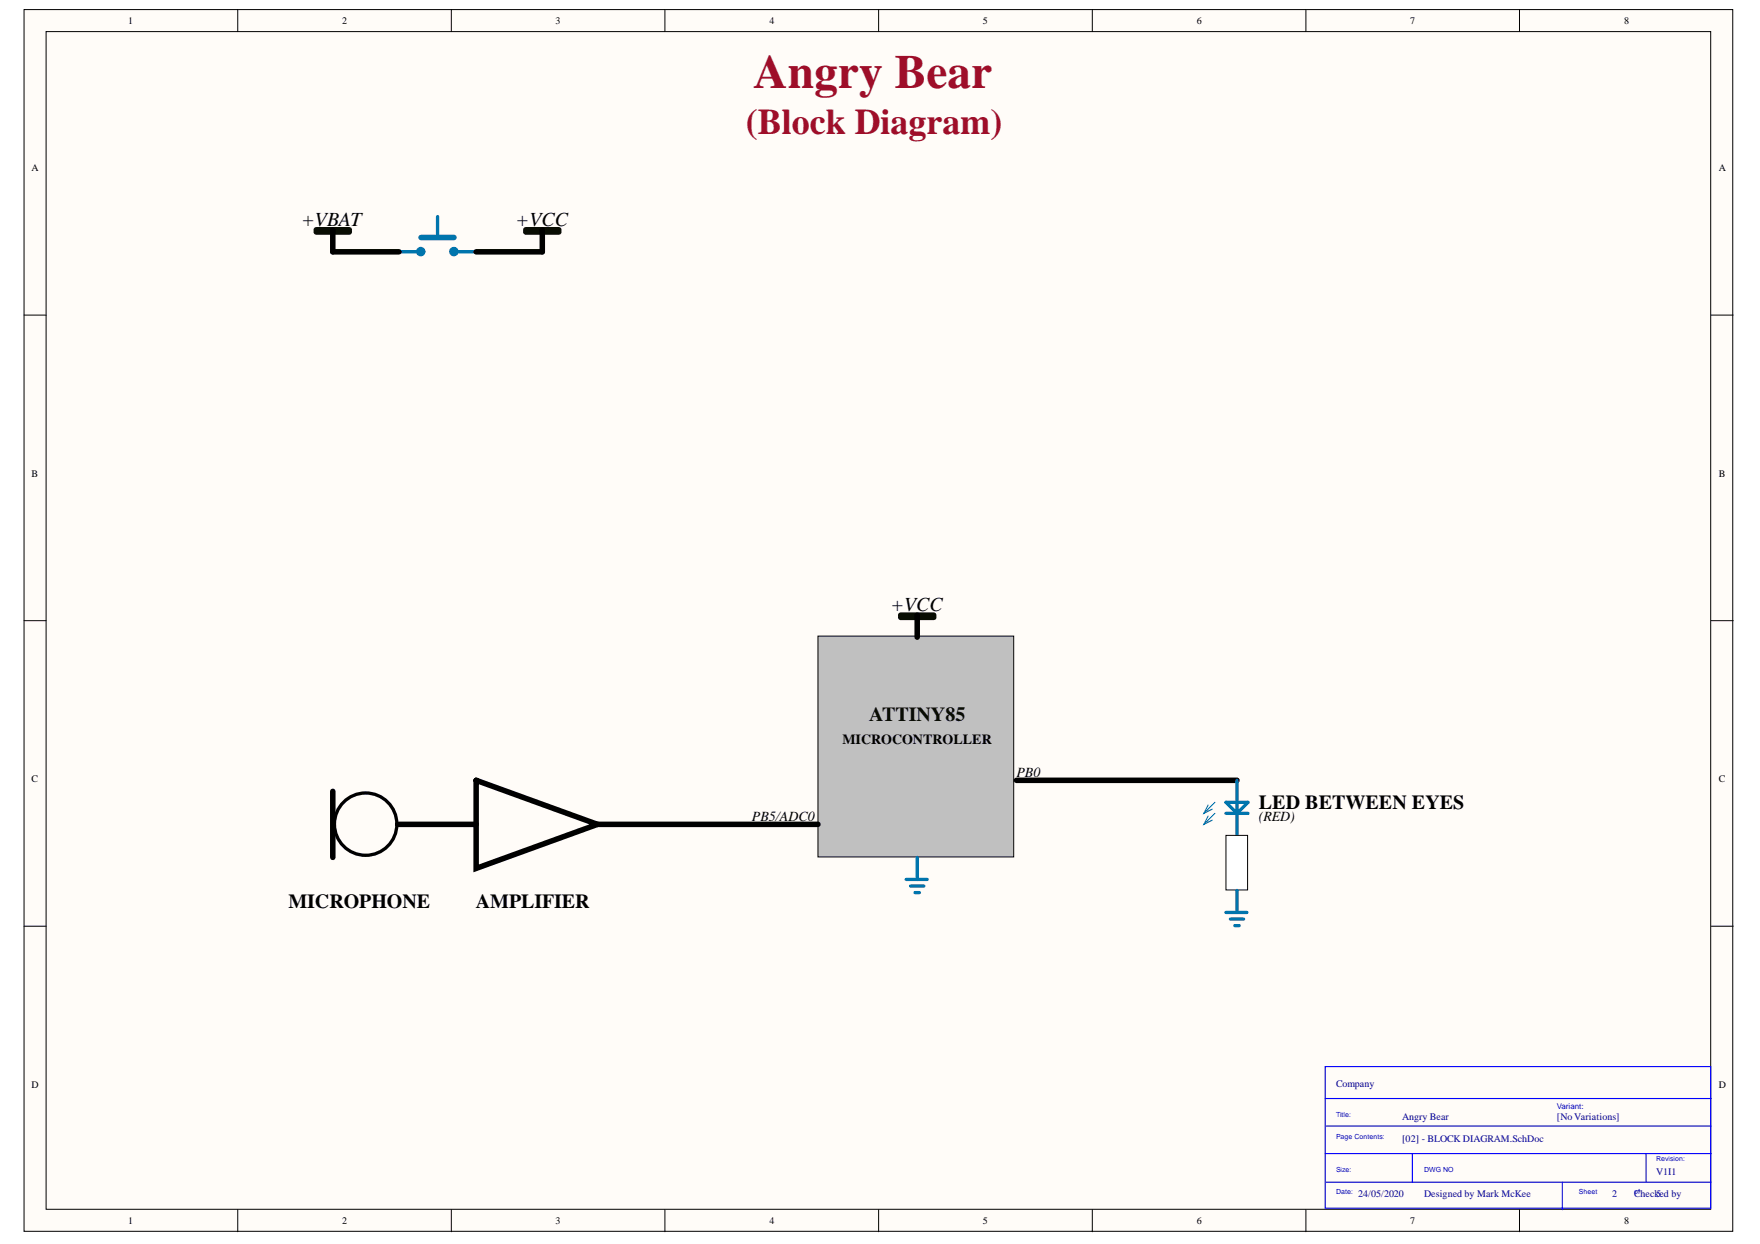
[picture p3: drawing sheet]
<svg xmlns="http://www.w3.org/2000/svg" width="297mm" height="210mm" viewBox="0 0 297 210" stroke-linecap="round" stroke-linejoin="round" font-family="sans-serif">
<g fill="#fffcf8" stroke="#000" stroke-width=".17">
<path d="M4.1 1.6h288.3v206.2h-288.3z"/>
<path d="M7.8 5.3h280.9v198.7h-280.9z"/>
</g>
<g fill="none" stroke="#000" stroke-width=".17">
<path d="M40.1 1.6v3.7M76.2 1.6v3.7M112.2 1.6v3.7M148.3 1.6v3.7M184.4 1.6v3.7M220.4 1.6v3.7M256.4 1.6v3.7M4.1 53.2h3.7M288.8 53.2h3.7M4.1 104.7h3.7M288.8 104.7h3.7M4.1 156.3h3.7"/>
<path d="M288.8 156.3h3.7M40.1 204.1v3.7M76.2 204.1v3.7M112.2 204.1v3.7M148.3 204.1v3.7M184.4 204.1v3.7M220.4 204.1v3.7M256.4 204.1v3.7"/>
</g>
<path d="M223.7 180h65v23.9h-65zM223.7 185.4h65.1M223.7 194.6h65.1M223.8 199.5h65M223.8 190h65M238.4 194.6v4.9M263.7 199.5v4.6M277.8 194.6v4.9" fill="none" stroke="#00f" stroke-width=".19"/>
<path d="M138.1 107.3h33v37.3h-33z" fill="#c0c0c0" stroke="#000" stroke-width=".17"/>
<path d="M71.1 40.1h5.5" fill="none" stroke="#0075ad" stroke-width=".93"/>
<path d="M73.8 36.5v3.6M67.3 42.5h3.8M76.6 42.5h3.8M206.9 137.2h3.7M206.9 135.4h3.7l-1.8 1.8zM208.8 131.7v9.3M152.9 148.4h3.6M153.7 149.5h2.2M154.4 150.6h.8M154.8 144.7v3.7" fill="none" stroke="#0075ad" stroke-width=".56"/>
<g fill="#0075ad" stroke="#0075ad" stroke-width=".56">
<circle cx="71" cy="42.5" r=".52"/>
<circle cx="76.6" cy="42.5" r=".52"/>
</g>
<path d="M154.8 103.8v3.7M80.4 131.7l20.4 7.4-20.4 7.4zM100.8 139.1h37.3M171.5 131.7h37.3" fill="none" stroke="#000" stroke-width=".93"/>
<path d="M152 103.8h5.6M152 104.2h5.6" fill="none" stroke="#080d02" stroke-width=".93"/>
<path d="M203.9 135.8l-.7 1.4 1.4-.7M203.9 137.7l-.7 1.4 1.4-.7M205 135.4l-1.8 1.8M205 137.2l-1.8 1.9" fill="none" stroke="#0075ad" stroke-width=".19"/>
<path d="M206.9 141h3.7v9.2h-3.7z" fill="#fff" stroke="#000" stroke-width=".17"/>
<path d="M206.9 154h3.5M207.7 155.1h2.2M208.4 156.2h.7M208.8 150.2v3.8" fill="none" stroke="#0075ad" stroke-width=".56"/>
<path d="M56.2 38.8v3.7h11.1M91.5 38.8v3.7h-11.1M56.2 133.5v11.2M67.3 139.1h13.1" fill="none" stroke="#000" stroke-width=".93"/>
<circle cx="61.7" cy="139.1" r="5.3" fill="none" stroke="#000" stroke-width=".56"/>
<path d="M53.4 38.8h5.6M53.4 39.1h5.6M88.7 38.8h5.6M88.7 39.1h5.6" fill="none" stroke="#080d02" stroke-width=".93"/>
<text font-size="8" fill="#9e0e29" x="127.2" y="14.8">Angry Bear</text>
<text font-size="6.1" fill="#9e0e29" x="125.9" y="22.6">(Block Diagram)</text>
<g font-size="3.4">
<text x="50.9" y="38.1">+VBAT</text>
<text x="87.1" y="38.1">+VCC</text>
<text x="150.3" y="103.1">+VCC</text>
<text x="212.5" y="136.5">LED BETWEEN EYES</text>
<text x="48.7" y="153.2">MICROPHONE</text>
<text x="80.3" y="153.2">AMPLIFIER</text>
</g>
<text font-size="3.4" fill="#080d02" x="146.7" y="121.6">ATTINY85</text>
<g font-size="2.4">
<text x="142.2" y="125.6">MICROCONTROLLER</text>
<text x="171.5" y="131.2">PB0</text>
<text x="126.9" y="138.6">PB5/ADC0</text>
<text x="212.5" y="138.6">(RED)</text>
</g>
<g font-size="1.7">
<text x="21.6" y="4">1</text>
<text x="57.7" y="4">2</text>
<text x="93.8" y="4">3</text>
<text x="129.9" y="4">4</text>
<text x="165.9" y="4">5</text>
<text x="202" y="4">6</text>
<text x="238" y="4">7</text>
<text x="274.1" y="4">8</text>
<text x="5.3" y="28.9">A</text>
<text x="290.1" y="28.9">A</text>
<text x="5.3" y="80.4">B</text>
<text x="290.1" y="80.4">B</text>
<text x="5.3" y="132">C</text>
<text x="290.1" y="132">C</text>
<text x="5.3" y="183.5">D</text>
<text x="290.1" y="183.5">D</text>
<text x="21.6" y="206.6">1</text>
<text x="57.7" y="206.6">2</text>
<text x="93.8" y="206.6">3</text>
<text x="129.9" y="206.6">4</text>
<text x="165.9" y="206.6">5</text>
<text x="202" y="206.6">6</text>
<text x="238" y="206.6">7</text>
<text x="274.1" y="206.6">8</text>
</g>
<g font-size="1.7" fill="#000080">
<text x="225.5" y="183.4">Company</text>
<text x="236.6" y="188.9">Angry Bear</text>
<text x="262.8" y="188.9">[No Variations]</text>
<text x="236.6" y="192.6">[02] - BLOCK DIAGRAM.SchDoc</text>
<text x="229.2" y="201.9">24/05/2020</text>
<text x="240.4" y="201.9">Designed by Mark McKee</text>
<text x="272.1" y="201.9">2</text>
<text x="275.8" y="201.9">Checked by</text>
<text x="279.5" y="198.2">V1I1</text>
<text x="279.5" y="201.9">5</text>
</g>
<text font-size="1.4" fill="#00f" x="262.8" y="187.2">Variant:</text>
<g font-size="1.2" fill="#00f">
<text x="225.5" y="188.4">Title:</text>
<text x="225.5" y="197.7">Size:</text>
<text x="225.5" y="192.1">Page Contents:</text>
<text x="240.4" y="197.7">DWG NO</text>
<text x="279.5" y="195.8">Revision:</text>
<text x="225.5" y="201.4">Date:</text>
<text x="266.5" y="201.4">Sheet</text>
<text x="275.8" y="201.4">of</text>
</g>
</svg>
